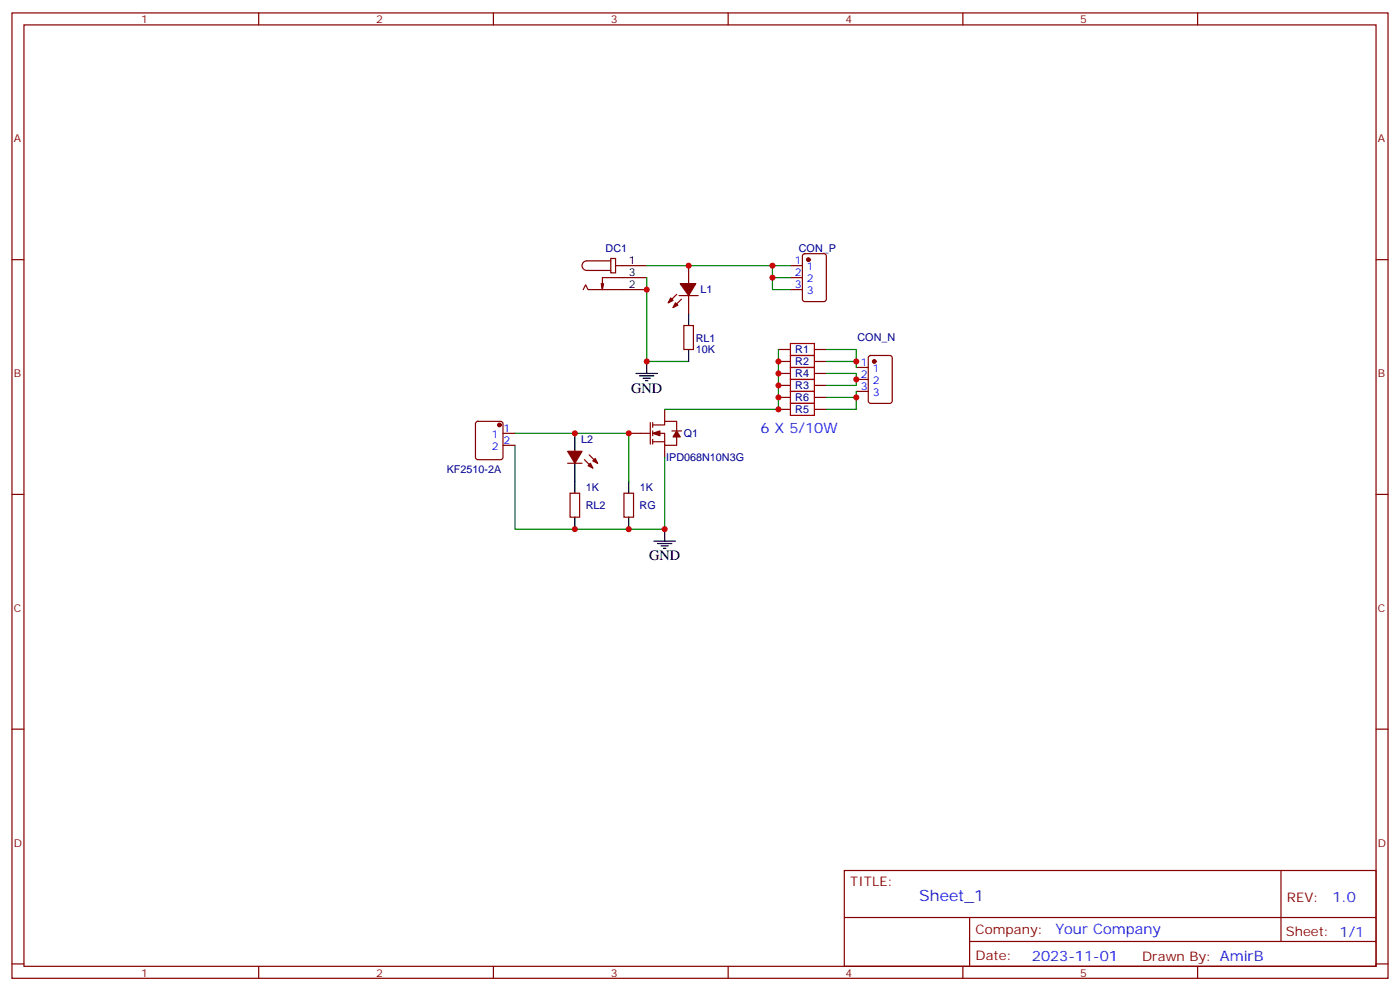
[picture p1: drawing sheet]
<svg xmlns="http://www.w3.org/2000/svg" width="412mm" height="292mm" viewBox="0 0 412 292" stroke-linecap="round" stroke-linejoin="round" font-family="sans-serif">
<g fill="none" stroke="#870000" stroke-width=".35">
<path d="M3.5 3.8h405.4v284.3h-405.4zM7.1 7.3h398.2v277.3h-398.2zM76.2 3.8v3.5M145.3 3.8v3.5M214.5 3.8v3.5M283.6 3.8v3.5M352.8 3.8v3.5M3.5 76.5h3.6M179.9 76.1h1.4v4.3h-1.4zM179.9 76.8h-7a1.41 1.41 0 0 0-1.5 1.4 1.41 1.41 0 0 0 1.5 1.5h7M181.3 78.2h9.2M202.8 78.2v5.3"/>
<path d="M232.8 78.2h3.6M236.6 74.9l.5-.2h5.6l.7 .4v13l-.4 .7h-5.9l-.7-.4v-13zM405.3 76.5h3.6M171.8 85.3l.7-1.4 .7 1.4h17.3M177.8 83.5l-.4 1.8M190.5 81.8h-13.1v3.5l-.3-1.8M199.3 86.7l-2.5 2.5M200 87.1h5.7M200.7 88.1l-2.4 2.5M201.4 95.9h2.9v7h-2.9zM202.8 87.1v5.3M232.8 81.8h3.6"/>
<path d="M232.8 85.3h3.6M229.3 102.9h3.5M229.3 106.5h3.5M229.3 113.5h3.5M229.3 110h3.5M229.3 117.1h3.5M239.9 102.9h3.5M239.9 106.5h3.5M239.9 113.5h3.5M239.9 110h3.5M239.9 117.1h3.5M252.2 108.2h3.6"/>
<path d="M252.2 111.8h3.6M252.2 115.3h3.6M256 104.9l.5-.2h5.6l.7 .4v13l-.4 .7h-5.9l-.7-.4v-13zM140.3 124.3l.5-.2h6.7l.5 .2 .2 .5v9.9l-.3 .5-.4 .2h-6.7l-.5-.2-.2-.5v-9.9zM148.2 127.6h3.5M148.2 131.2h3.5M167.2 136.5h4.2M172.2 135.4l2.4 2.5M173.6 134l2.4 2.5M185.2 127.6h6.4M191.6 124.5v6.3M192.3 125.2h3.5v-1.1h3.5v2.8"/>
<path d="M192.3 127.6h3.5v3.6h3.5v-2.5M192.3 130.1h3.5M192.3 124.5v1.4M192.3 126.9v1.4M192.3 129.4v1.4M195.8 120.6v3.5M195.8 131.2v3.5M197.9 126.9h2.8M229.3 120.6h3.5M239.9 120.6h3.5M3.5 145.6h3.6M167.9 145.3h2.8v7h-2.8z"/>
<path d="M183.8 145.3h2.8v7h-2.8zM405.3 145.6h3.6M3.5 214.8h3.6M405.3 214.8h3.6M248.7 256.4h156.6v28.2h-156.6zM377.3 256.4v20.9M248.7 270.2h156.5M285.6 277.3h119.6M285.6 270.2v14.2M3.5 283.9h3.6M76.2 284.6v3.5M145.3 284.6v3.5"/>
<path d="M214.5 284.6v3.5M283.6 284.6v3.5M352.8 284.6v3.5M405.3 283.9h3.6"/>
</g>
<path d="M232.8 101.2h7.1v3.5h-7.1zM232.8 104.7h7.1v3.5h-7.1zM232.8 111.8h7.1v3.5h-7.1zM232.8 108.2h7.1v3.6h-7.1zM232.8 118.8h7.1v3.5h-7.1zM232.8 115.3h7.1v3.5h-7.1z" fill="none" stroke="#a10000" stroke-width=".35"/>
<g fill="#870000" stroke="#870000" stroke-width=".35">
<path d="M167.2 132.9h4.2l-2.1 3.6z"/>
<path d="M173.2 137.2l.7-.7 .7 1.4z"/>
<path d="M174.6 135.7l.7-.7 .7 1.5z"/>
<path d="M192.3 127.6l2.1-.7v1.4z"/>
<path d="M199.3 126.9l1.1 1.8h-2.1z"/>
<path d="M199 89.2l.7 .7-1.4 .7z"/>
<path d="M197.6 87.8l.7 .7-1.5 .7z"/>
<path d="M200.4 83.5h4.6l-2.2 3.6z"/>
<circle cx="238.1" cy="76.5" r=".53"/>
<circle cx="257.5" cy="106.5" r=".53"/>
<circle cx="147.1" cy="125.2" r=".53"/>
</g>
<path d="M190.5 78.2h42.3M227.5 78.2v3.6h5.3M190.5 81.8v24.7h12.3M227.5 81.8v3.5h5.3M229.3 102.9v17.7h-33.5M243.4 102.9h8.8v5.3M243.4 110h8.8v3.5h-8.8M243.4 106.5h8.8M252.2 115.3v1.8h-8.8M252.2 117.1v3.5h-8.8M151.7 127.6h33.5v14.1M151.7 131.2v24.7h44.1v-21.2" fill="none" stroke="#008700" stroke-width=".35"/>
<g fill="none" stroke="#000" stroke-width=".35">
<path d="M202.8 92.4v3.5M187.3 110h6.4M188.4 110.7h4.2M189.4 111.4h2.2M190.1 112.1h.8M190.5 106.5v3.5M202.8 102.9v3.6M169.3 127.6v5.3M169.3 136.5v8.8M169.3 152.3v3.6M185.2 141.7v3.6M185.2 152.3v3.6"/>
<path d="M192.6 159.4h6.4M195.8 155.9v3.5M193.7 160.1h4.2M194.7 160.8h2.1M195.4 161.5h.7"/>
</g>
<g fill="#c00">
<circle cx="190.5" cy="85.3" r=".88"/>
<circle cx="185.2" cy="127.6" r=".88"/>
<circle cx="185.2" cy="155.9" r=".88"/>
<circle cx="195.8" cy="155.9" r=".88"/>
<circle cx="229.3" cy="106.5" r=".88"/>
<circle cx="229.3" cy="117.1" r=".88"/>
<circle cx="229.3" cy="110" r=".88"/>
<circle cx="229.3" cy="113.5" r=".88"/>
<circle cx="229.3" cy="120.6" r=".88"/>
<circle cx="252.2" cy="106.5" r=".88"/>
<circle cx="252.2" cy="111.8" r=".88"/>
<circle cx="252.2" cy="117.1" r=".88"/>
<circle cx="227.5" cy="78.2" r=".88"/>
<circle cx="227.5" cy="81.8" r=".88"/>
<circle cx="190.5" cy="106.5" r=".88"/>
<circle cx="202.8" cy="78.2" r=".88"/>
<circle cx="169.3" cy="127.6" r=".88"/>
<circle cx="169.3" cy="155.9" r=".88"/>
</g>
<text font-size="4.6" fill="#00f" x="270.8" y="265.4">Sheet_1</text>
<g font-size="4.2">
<text x="185.9" y="115.6">GND</text>
<text x="191.2" y="165">GND</text>
</g>
<g font-size="4.2" fill="#00f">
<text x="224" y="127.6">6 X 5/10W</text>
<text x="392.5" y="265.7">1.0</text>
<text x="310.9" y="275.2">Your Company</text>
<text x="304" y="283">2023-11-01</text>
</g>
<g font-size="3.9" fill="#800">
<text x="250.5" y="261">TITLE:</text>
<text x="379.1" y="265.7">REV:</text>
<text x="287.4" y="275.2">Company:</text>
<text x="378.7" y="275.8">Sheet: 1/1</text>
<text x="287.4" y="282.9">Date:</text>
<text x="336.4" y="282.9">Drawn By: AmirB</text>
</g>
<g font-size="3.2" fill="#800">
<text x="41.6" y="6.8">1</text>
<text x="110.8" y="6.8">2</text>
<text x="179.9" y="6.8">3</text>
<text x="249.1" y="6.8">4</text>
<text x="318.2" y="6.8">5</text>
<text x="4.1" y="41.9">A</text>
<text x="405.9" y="41.9">A</text>
<text x="4.1" y="111.1">B</text>
<text x="405.9" y="111.1">B</text>
<text x="4.1" y="180.2">C</text>
<text x="405.9" y="180.2">C</text>
<text x="4.1" y="249.3">D</text>
<text x="405.9" y="249.3">D</text>
<text x="41.6" y="287.6">1</text>
<text x="110.8" y="287.6">2</text>
<text x="179.9" y="287.6">3</text>
<text x="249.1" y="287.6">4</text>
<text x="318.2" y="287.6">5</text>
</g>
<g font-size="3.2" fill="#000080">
<text x="178.4" y="74.1">DC1</text>
<text x="235.3" y="74.1">CON_P</text>
<text x="206.4" y="86.4">L1</text>
<text x="205" y="100.7">RL1</text>
<text x="252.6" y="100.4">CON_N</text>
<text x="205" y="103.8">10K</text>
<text x="234.3" y="104.1">R1</text>
<text x="234.3" y="107.6">R2</text>
<text x="234.3" y="111.1">R4</text>
<text x="234.3" y="114.7">R3</text>
<text x="234.3" y="118.2">R6</text>
<text x="234.3" y="121.7">R5</text>
<text x="171.2" y="130.5">L2</text>
<text x="201.4" y="128.7">Q1</text>
<text x="196.3" y="135.8">IPD068N10N3G</text>
<text x="131.6" y="139.4">KF2510-2A</text>
<text x="172.5" y="149.9">RL2</text>
<text x="172.6" y="144.7">1K</text>
<text x="188.4" y="149.9">RG</text>
<text x="188.4" y="144.7">1K</text>
</g>
<g font-size="3.2">
<text x="185.2" y="77.9">1</text>
<text x="185.2" y="81.4">3</text>
<text x="185.2" y="84.9">2</text>
</g>
<g font-size="3.2" fill="#00f">
<text x="234.2" y="77.9">1</text>
<text x="234.2" y="81.4">2</text>
<text x="237.7" y="79.7">1</text>
<text x="237.7" y="83.2">2</text>
<text x="234.2" y="84.9">3</text>
<text x="237.7" y="86.7">3</text>
<text x="253.6" y="107.9">1</text>
<text x="253.6" y="111.4">2</text>
<text x="257.1" y="109.6">1</text>
<text x="257.1" y="113.2">2</text>
<text x="253.6" y="114.9">3</text>
<text x="257.1" y="116.7">3</text>
<text x="144.8" y="129">1</text>
<text x="148.3" y="127.3">1</text>
<text x="148.3" y="130.8">2</text>
<text x="144.8" y="132.6">2</text>
</g>
</svg>
